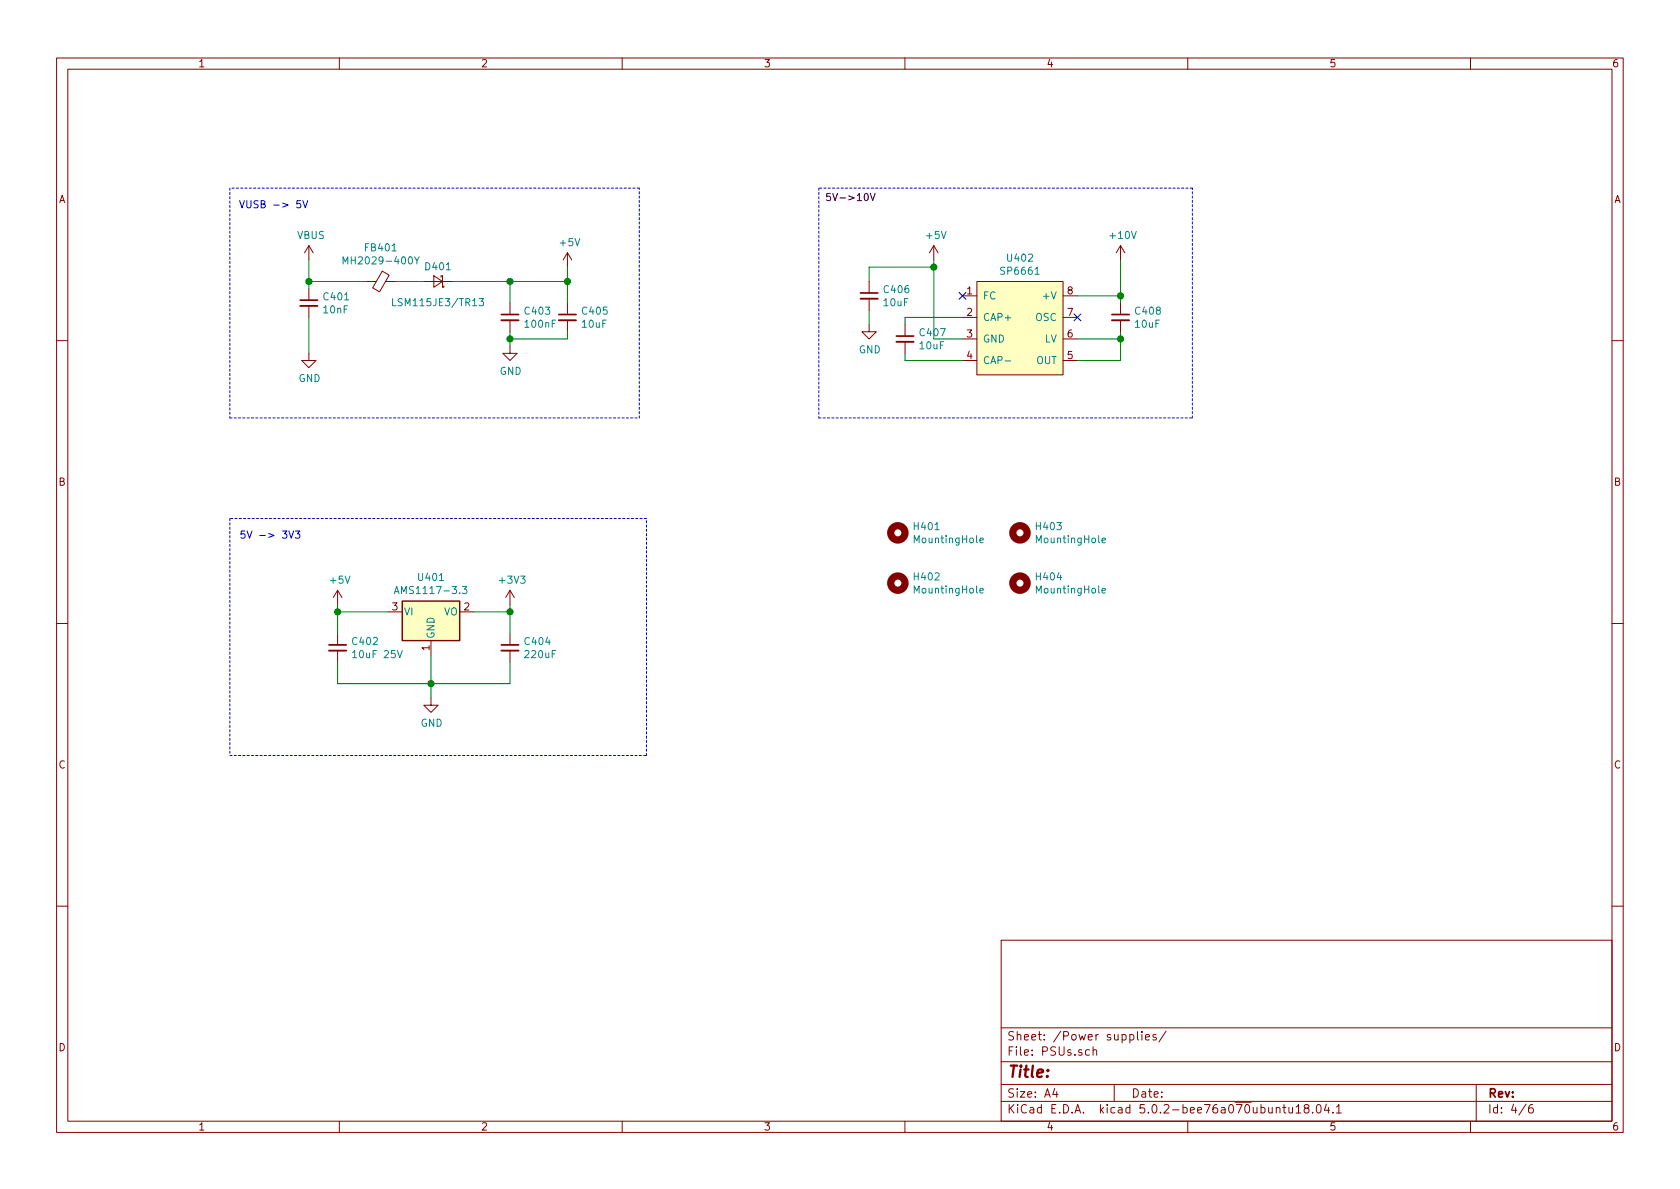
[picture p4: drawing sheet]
EESchema Schematic File Version 4
LIBS:eload-cache
EELAYER 26 0
EELAYER END
$Descr A4 11693 8268
encoding utf-8
Sheet 4 6
Title ""
Date ""
Rev ""
Comp ""
Comment1 ""
Comment2 ""
Comment3 ""
Comment4 ""
$EndDescr
$Comp
L power:+5V #PWR0403
U 1 1
P 2350 4200
F 0 "#PWR0403" H 2350 4050 50  0001 C CNN
F 1 "+5V" H 2365 4373 50  0000 C CNN
F 2 "" H 2350 4200 50  0001 C CNN
F 3 "" H 2350 4200 50  0001 C CNN
	1    2350 4200
	1    0    0    -1  
$EndComp
$Comp
L power:+3V3 #PWR0406
U 1 1
P 3550 4200
F 0 "#PWR0406" H 3550 4050 50  0001 C CNN
F 1 "+3V3" H 3565 4373 50  0000 C CNN
F 2 "" H 3550 4200 50  0001 C CNN
F 3 "" H 3550 4200 50  0001 C CNN
	1    3550 4200
	1    0    0    -1  
$EndComp
$Comp
L Regulator_Linear:AMS1117-3.3 U401
U 1 1
P 3000 4250
F 0 "U401" H 3000 4492 50  0000 C CNN
F 1 "AMS1117-3.3" H 3000 4401 50  0000 C CNN
F 2 "TO_SOT_Packages_SMD:SOT-223" H 3000 4450 50  0001 C CNN
F 3 "http://www.advanced-monolithic.com/pdf/ds1117.pdf" H 3100 4000 50  0001 C CNN
	1    3000 4250
	1    0    0    -1  
$EndComp
$Comp
L Device:C_Small C402
U 1 1
P 2350 4500
F 0 "C402" H 2442 4546 50  0000 L CNN
F 1 "10uF 25V" H 2442 4455 50  0000 L CNN
F 2 "Capacitors_SMD:C_0805_HandSoldering" H 2350 4500 50  0001 C CNN
F 3 "~" H 2350 4500 50  0001 C CNN
	1    2350 4500
	1    0    0    -1  
$EndComp
$Comp
L Device:C_Small C404
U 1 1
P 3550 4500
F 0 "C404" H 3642 4546 50  0000 L CNN
F 1 "220uF" H 3642 4455 50  0000 L CNN
F 2 "Capacitors_THT:CP_Radial_D10.0mm_P2.50mm" H 3550 4500 50  0001 C CNN
F 3 "~" H 3550 4500 50  0001 C CNN
	1    3550 4500
	1    0    0    -1  
$EndComp
$Comp
L power:GND #PWR0404
U 1 1
P 3000 4850
F 0 "#PWR0404" H 3000 4600 50  0001 C CNN
F 1 "GND" H 3005 4677 50  0000 C CNN
F 2 "" H 3000 4850 50  0001 C CNN
F 3 "" H 3000 4850 50  0001 C CNN
	1    3000 4850
	1    0    0    -1  
$EndComp
Wire Wire Line
	2350 4600 2350 4750
Wire Wire Line
	2350 4750 3000 4750
Wire Wire Line
	3550 4750 3550 4600
Wire Wire Line
	3000 4850 3000 4750
Connection ~ 3000 4750
Wire Wire Line
	3000 4750 3550 4750
Wire Wire Line
	3000 4550 3000 4750
Wire Wire Line
	2700 4250 2350 4250
Wire Wire Line
	2350 4250 2350 4200
Wire Wire Line
	2350 4400 2350 4250
Connection ~ 2350 4250
Wire Wire Line
	3300 4250 3550 4250
Wire Wire Line
	3550 4250 3550 4200
Wire Wire Line
	3550 4400 3550 4250
Connection ~ 3550 4250
$Comp
L power:VBUS #PWR0401
U 1 1
P 2150 1800
F 0 "#PWR0401" H 2150 1650 50  0001 C CNN
F 1 "VBUS" H 2165 1973 50  0000 C CNN
F 2 "" H 2150 1800 50  0001 C CNN
F 3 "" H 2150 1800 50  0001 C CNN
	1    2150 1800
	1    0    0    -1  
$EndComp
$Comp
L Device:C_Small C403
U 1 1
P 3550 2200
F 0 "C403" H 3642 2246 50  0000 L CNN
F 1 "100nF" H 3642 2155 50  0000 L CNN
F 2 "Capacitors_SMD:C_0805_HandSoldering" H 3550 2200 50  0001 C CNN
F 3 "~" H 3550 2200 50  0001 C CNN
	1    3550 2200
	1    0    0    -1  
$EndComp
$Comp
L Device:C_Small C?
U 1 1
P 3950 2200
AR Path="/5C0B06CC/5C1ACD58" Ref="C?"  Part="1" 
AR Path="/5C1A41B0/5C1ACD58" Ref="C405"  Part="1" 
F 0 "C405" H 4042 2246 50  0000 L CNN
F 1 "10uF" H 4042 2155 50  0000 L CNN
F 2 "Capacitors_SMD:C_0805_HandSoldering" H 3950 2200 50  0001 C CNN
F 3 "~" H 3950 2200 50  0001 C CNN
	1    3950 2200
	1    0    0    -1  
$EndComp
$Comp
L Device:C_Small C401
U 1 1
P 2150 2100
F 0 "C401" H 2242 2146 50  0000 L CNN
F 1 "10nF" H 2242 2055 50  0000 L CNN
F 2 "Capacitors_SMD:C_0805_HandSoldering" H 2150 2100 50  0001 C CNN
F 3 "~" H 2150 2100 50  0001 C CNN
	1    2150 2100
	1    0    0    -1  
$EndComp
$Comp
L Device:Ferrite_Bead_Small FB?
U 1 1
P 2650 1950
AR Path="/5C0B06CC/5C1ACD66" Ref="FB?"  Part="1" 
AR Path="/5C1A41B0/5C1ACD66" Ref="FB401"  Part="1" 
F 0 "FB401" V 2413 1950 50  0000 C CNN
F 1 "MH2029-400Y" V 2504 1950 50  0000 C CNN
F 2 "Diodes_SMD:D_0805" V 2580 1950 50  0001 C CNN
F 3 "~" H 2650 1950 50  0001 C CNN
	1    2650 1950
	0    1    1    0   
$EndComp
Wire Wire Line
	2150 2000 2150 1950
Connection ~ 2150 1950
Wire Wire Line
	2150 1950 2150 1800
$Comp
L power:GND #PWR?
U 1 1
P 3550 2400
AR Path="/5C0B06CC/5C1ACD71" Ref="#PWR?"  Part="1" 
AR Path="/5C1A41B0/5C1ACD71" Ref="#PWR0405"  Part="1" 
F 0 "#PWR0405" H 3550 2150 50  0001 C CNN
F 1 "GND" H 3555 2227 50  0000 C CNN
F 2 "" H 3550 2400 50  0001 C CNN
F 3 "" H 3550 2400 50  0001 C CNN
	1    3550 2400
	1    0    0    -1  
$EndComp
$Comp
L Device:D_Schottky_Small D?
U 1 1
P 3050 1950
AR Path="/5C0B06CC/5C1ACD77" Ref="D?"  Part="1" 
AR Path="/5C1A41B0/5C1ACD77" Ref="D401"  Part="1" 
F 0 "D401" H 3050 1850 50  0000 C CNN
F 1 "LSM115JE3/TR13" H 3050 2100 50  0000 C CNN
F 2 "Diodes_SMD:D_SMA_Handsoldering" V 3050 1950 50  0001 C CNN
F 3 "~" V 3050 1950 50  0001 C CNN
	1    3050 1950
	-1   0    0    1   
$EndComp
Wire Wire Line
	2150 1950 2550 1950
Wire Wire Line
	2750 1950 2950 1950
Wire Wire Line
	3150 1950 3550 1950
Wire Wire Line
	3550 1950 3550 2100
Wire Wire Line
	3550 1950 3950 1950
Wire Wire Line
	3950 1950 3950 2100
Connection ~ 3550 1950
Wire Wire Line
	3550 2400 3550 2350
Wire Wire Line
	3950 2300 3950 2350
Wire Wire Line
	3950 2350 3550 2350
Connection ~ 3550 2350
Wire Wire Line
	3550 2350 3550 2300
$Comp
L power:+5V #PWR?
U 1 1
P 3950 1850
AR Path="/5C0B06CC/5C1ACD8B" Ref="#PWR?"  Part="1" 
AR Path="/5C1A41B0/5C1ACD8B" Ref="#PWR0407"  Part="1" 
F 0 "#PWR0407" H 3950 1700 50  0001 C CNN
F 1 "+5V" H 3965 2023 50  0000 C CNN
F 2 "" H 3950 1850 50  0001 C CNN
F 3 "" H 3950 1850 50  0001 C CNN
	1    3950 1850
	1    0    0    -1  
$EndComp
Wire Wire Line
	3950 1850 3950 1950
Connection ~ 3950 1950
$Comp
L power:GND #PWR0402
U 1 1
P 2150 2450
F 0 "#PWR0402" H 2150 2200 50  0001 C CNN
F 1 "GND" H 2155 2277 50  0000 C CNN
F 2 "" H 2150 2450 50  0001 C CNN
F 3 "" H 2150 2450 50  0001 C CNN
	1    2150 2450
	1    0    0    -1  
$EndComp
Wire Wire Line
	2150 2200 2150 2450
Wire Notes Line
	1600 1300 1600 2900
Wire Notes Line
	1600 2900 4450 2900
Wire Notes Line
	4450 2900 4450 1300
Wire Notes Line
	4450 1300 1600 1300
Wire Notes Line
	1600 5250 4500 5250
Wire Notes Line
	4500 5250 4500 3600
Wire Notes Line
	4500 3600 1600 3600
Wire Notes Line
	1600 3600 1600 5250
Text Notes 2150 1450 2    50   ~ 0
VUSB -> 5V
Text Notes 2100 3750 2    50   ~ 0
5V -> 3V3
$Comp
L eload-rescue:SP6661-SP6661 U402
U 1 1
P 7100 2250
F 0 "U402" H 7100 2715 50  0000 C CNN
F 1 "SP6661" H 7100 2624 50  0000 C CNN
F 2 "Housings_SSOP:MSOP-8_3x3mm_Pitch0.65mm" H 7100 2300 50  0001 C CNN
F 3 "https://www.exar.com/ds/sp6661.pdf" H 7100 2300 50  0001 C CNN
	1    7100 2250
	1    0    0    -1  
$EndComp
$Comp
L power:+5V #PWR?
U 1 1
P 6500 1800
AR Path="/5C0B06CC/5C1AEC7C" Ref="#PWR?"  Part="1" 
AR Path="/5C1A41B0/5C1AEC7C" Ref="#PWR0409"  Part="1" 
F 0 "#PWR0409" H 6500 1650 50  0001 C CNN
F 1 "+5V" H 6515 1973 50  0000 C CNN
F 2 "" H 6500 1800 50  0001 C CNN
F 3 "" H 6500 1800 50  0001 C CNN
	1    6500 1800
	1    0    0    -1  
$EndComp
Wire Wire Line
	6050 1950 6050 1850
Wire Wire Line
	6050 1850 6500 1850
Connection ~ 6500 1850
Wire Wire Line
	6500 1850 6500 1800
Wire Wire Line
	6700 2350 6500 2350
Wire Wire Line
	6500 1850 6500 2350
NoConn ~ 6700 2050
NoConn ~ 7500 2200
$Comp
L power:GND #PWR?
U 1 1
P 6050 2250
AR Path="/5C0B06CC/5C1B0ADB" Ref="#PWR?"  Part="1" 
AR Path="/5C1A41B0/5C1B0ADB" Ref="#PWR0408"  Part="1" 
F 0 "#PWR0408" H 6050 2000 50  0001 C CNN
F 1 "GND" H 6055 2077 50  0000 C CNN
F 2 "" H 6050 2250 50  0001 C CNN
F 3 "" H 6050 2250 50  0001 C CNN
	1    6050 2250
	1    0    0    -1  
$EndComp
Wire Wire Line
	6050 2150 6050 2250
Wire Wire Line
	6700 2200 6300 2200
Wire Wire Line
	6300 2200 6300 2250
Wire Wire Line
	6700 2500 6300 2500
Wire Wire Line
	6300 2500 6300 2450
Wire Wire Line
	7500 2500 7800 2500
Wire Wire Line
	7800 2500 7800 2350
Wire Wire Line
	7500 2350 7800 2350
Connection ~ 7800 2350
Wire Wire Line
	7800 2350 7800 2300
$Comp
L power:+10V #PWR0410
U 1 1
P 7800 1800
F 0 "#PWR0410" H 7800 1650 50  0001 C CNN
F 1 "+10V" H 7815 1973 50  0000 C CNN
F 2 "" H 7800 1800 50  0001 C CNN
F 3 "" H 7800 1800 50  0001 C CNN
	1    7800 1800
	1    0    0    -1  
$EndComp
Wire Wire Line
	7800 2100 7800 2050
Wire Wire Line
	7500 2050 7800 2050
Connection ~ 7800 2050
Wire Wire Line
	7800 2050 7800 1800
$Comp
L Device:C_Small C?
U 1 1
P 6050 2050
AR Path="/5C0B06CC/5C1B3086" Ref="C?"  Part="1" 
AR Path="/5C1A41B0/5C1B3086" Ref="C406"  Part="1" 
F 0 "C406" H 6142 2096 50  0000 L CNN
F 1 "10uF" H 6142 2005 50  0000 L CNN
F 2 "Capacitors_SMD:C_0805_HandSoldering" H 6050 2050 50  0001 C CNN
F 3 "~" H 6050 2050 50  0001 C CNN
	1    6050 2050
	1    0    0    -1  
$EndComp
$Comp
L Device:C_Small C?
U 1 1
P 6300 2350
AR Path="/5C0B06CC/5C1B3270" Ref="C?"  Part="1" 
AR Path="/5C1A41B0/5C1B3270" Ref="C407"  Part="1" 
F 0 "C407" H 6392 2396 50  0000 L CNN
F 1 "10uF" H 6392 2305 50  0000 L CNN
F 2 "Capacitors_SMD:C_0805_HandSoldering" H 6300 2350 50  0001 C CNN
F 3 "~" H 6300 2350 50  0001 C CNN
	1    6300 2350
	1    0    0    -1  
$EndComp
$Comp
L Device:C_Small C?
U 1 1
P 7800 2200
AR Path="/5C0B06CC/5C1B32A6" Ref="C?"  Part="1" 
AR Path="/5C1A41B0/5C1B32A6" Ref="C408"  Part="1" 
F 0 "C408" H 7892 2246 50  0000 L CNN
F 1 "10uF" H 7892 2155 50  0000 L CNN
F 2 "Capacitors_SMD:C_0805_HandSoldering" H 7800 2200 50  0001 C CNN
F 3 "~" H 7800 2200 50  0001 C CNN
	1    7800 2200
	1    0    0    -1  
$EndComp
Wire Notes Line
	5700 1300 5700 2900
Wire Notes Line
	5700 2900 8300 2900
Wire Notes Line
	8300 2900 8300 1300
Wire Notes Line
	8300 1300 5700 1300
Text Label 6100 1400 2    50   ~ 0
5V->10V
$Comp
L Mechanical:MountingHole H401
U 1 1
P 6250 3700
F 0 "H401" H 6350 3746 50  0000 L CNN
F 1 "MountingHole" H 6350 3655 50  0000 L CNN
F 2 "Mounting_Holes:MountingHole_2.5mm_Pad_Via" H 6250 3700 50  0001 C CNN
F 3 "~" H 6250 3700 50  0001 C CNN
	1    6250 3700
	1    0    0    -1  
$EndComp
$Comp
L Mechanical:MountingHole H403
U 1 1
P 7100 3700
F 0 "H403" H 7200 3746 50  0000 L CNN
F 1 "MountingHole" H 7200 3655 50  0000 L CNN
F 2 "Mounting_Holes:MountingHole_2.5mm_Pad_Via" H 7100 3700 50  0001 C CNN
F 3 "~" H 7100 3700 50  0001 C CNN
	1    7100 3700
	1    0    0    -1  
$EndComp
$Comp
L Mechanical:MountingHole H402
U 1 1
P 6250 4050
F 0 "H402" H 6350 4096 50  0000 L CNN
F 1 "MountingHole" H 6350 4005 50  0000 L CNN
F 2 "Mounting_Holes:MountingHole_2.5mm_Pad_Via" H 6250 4050 50  0001 C CNN
F 3 "~" H 6250 4050 50  0001 C CNN
	1    6250 4050
	1    0    0    -1  
$EndComp
$Comp
L Mechanical:MountingHole H404
U 1 1
P 7100 4050
F 0 "H404" H 7200 4096 50  0000 L CNN
F 1 "MountingHole" H 7200 4005 50  0000 L CNN
F 2 "Mounting_Holes:MountingHole_2.5mm_Pad_Via" H 7100 4050 50  0001 C CNN
F 3 "~" H 7100 4050 50  0001 C CNN
	1    7100 4050
	1    0    0    -1  
$EndComp
$EndSCHEMATC
